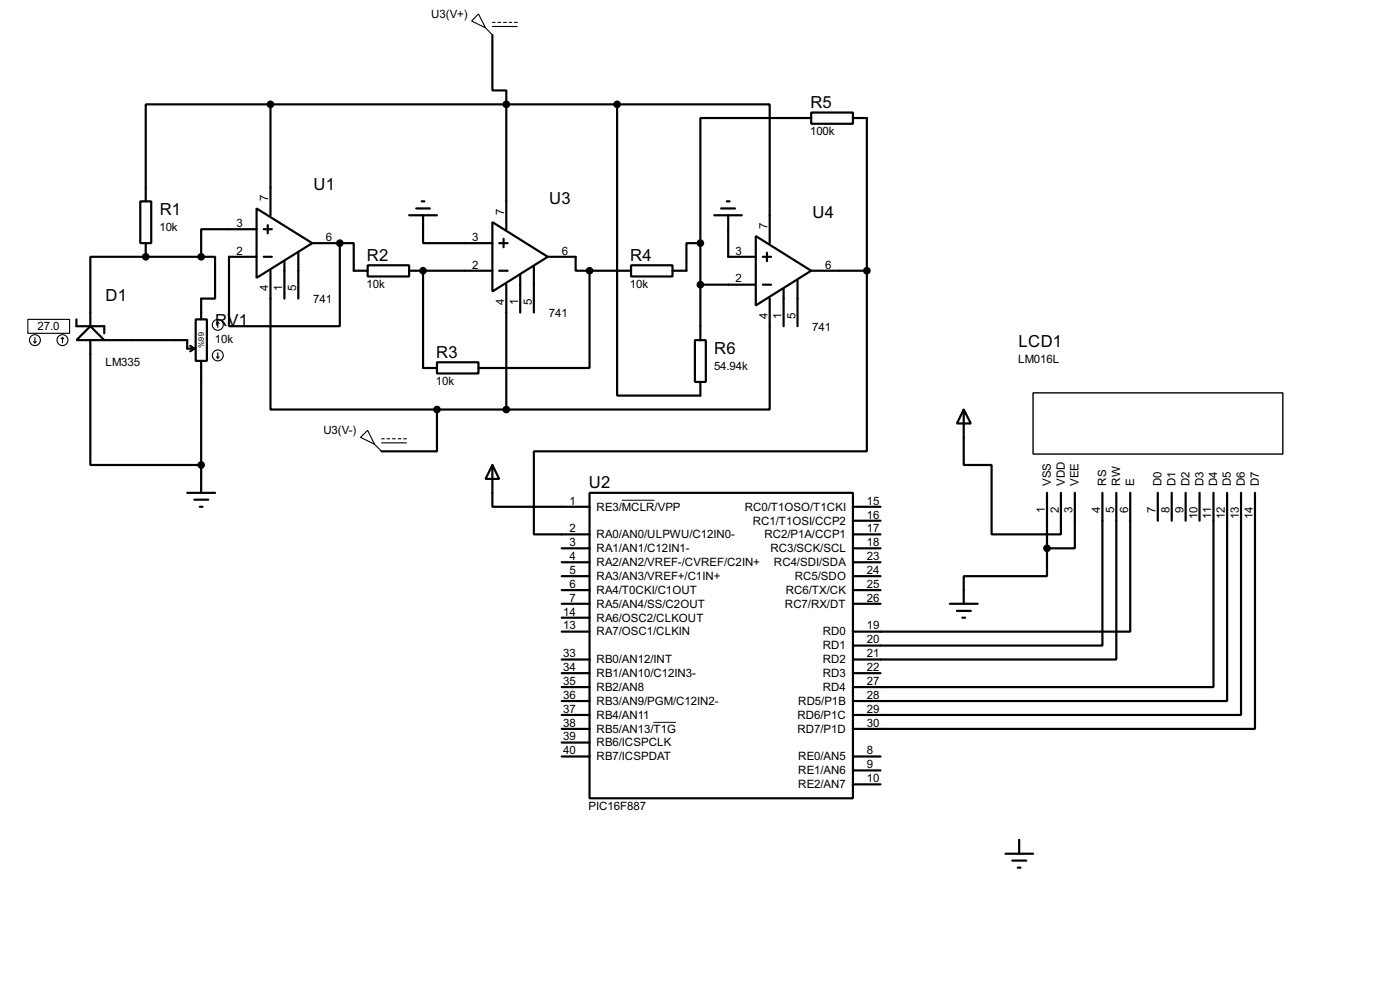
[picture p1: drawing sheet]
<svg xmlns="http://www.w3.org/2000/svg" width="256mm" height="180mm" viewBox="0 0 256 180" stroke-linecap="round" stroke-linejoin="round" font-family="sans-serif">
<g fill="none" stroke="#000" stroke-width=".4">
<path d="M49.6 19.1h-22.9v17.8M49.6 19.1h63.5M49.6 19.1v20.3M90.2 6.4v10.2h2.6v25.4M113.1 19.1h27.9v25.4M113.1 19.1v53.3h15.2v-2.5M25.7 36.9h2v7.6h-2zM47 38.2l10.2 6.3-10.2 6.4zM75 39.4h5.1M76.3 38.2h2.5M77.3 36.9h.5M77.5 39.4v5.1h12.7"/>
<path d="M130.9 39.4h5M132.1 38.2h2.6M133.2 36.9h.5M133.4 39.4v7.6h5.1M148.6 20.6h7.7v2.1h-7.7zM148.6 21.6h-20.3v22.9M156.3 21.6h2.5v28M14 58.5v1.2h5.1v1.3M26.7 47h-10.1v12.7M26.7 47h10.2M26.7 44.5v2.5M35.9 58.5h2v7.6h-2z"/>
<path d="M36.9 47h2.5v7.7h-2.5v3.8M47 42h-10.1v5M48.3 47h1.5M48.3 42h1.5M49.1 41.2v1.5M49.6 49.6v25.4h30.5M52.1 47.8v6.9M54.7 46.3v8.4M57.2 44.5h5.1M62.3 44.5h2.5v5.1h2.6M62.3 44.5v15.2h-20.3v-12.7h5M67.4 48.6h7.6v2h-7.6z"/>
<path d="M75 49.6h15.2M77.5 49.6v17.8h2.6M90.2 40.7l10.2 6.3-10.2 6.4zM91.5 49.6h1.5M91.5 44.5h1.5M92.3 43.7v1.6M92.8 52.1v22.9M95.3 50.3v6.9M97.8 48.8v8.4M100.4 47h5.1v2.6h2.5M108 49.6v17.8h-20.3M108 49.6h7.6"/>
<path d="M115.6 48.6h7.6v2h-7.6zM128.3 44.5h-2.5v5.1h-2.6M128.3 44.5v17.8M128.3 52.1h10.2M138.5 43.2l10.1 6.4-10.1 6.3zM139.8 52.1h1.5M139.8 47h1.5M140.5 46.3v1.5M141 54.7v20.3h-48.2M143.6 52.9v6.8M146.1 51.4v8.3M148.6 49.6h10.2"/>
<path d="M158.8 49.6v33h-61v15.2h10.2M14 62.3l2.6-2.6 2.5 2.6zM16.6 62.3v22.8h20.3M19.1 62.3h15.2v1.5h1.3M34.9 63.3l.7 .5M35.6 63.8l-.7 .5M36.9 66.1v24.1M80.1 66.3h7.6v2.1h-7.6zM80.1 75v7.6h-10.2M80.1 75h12.7M127.3 62.3h2v7.6h-2zM176.6 75l1.3 2.5h-2.6z"/>
<path d="M176.6 75v10.1h5.1v12.7h12.7v-7.6M34.3 90.2h5.1M35.6 91.5h2.6M36.6 92.8h.5M90.2 85.1l1.3 2.6h-2.5zM90.2 85.1v7.7h17.8M108 90.2h48.3v55.9h-48.3zM156.3 92.8h5M156.3 97.8h5M156.3 95.3h5M191.8 90.2v10.2M196.9 90.2v10.2h-5.1"/>
<path d="M202 90.2v28h-45.7M204.5 90.2v30.5h-48.2M207.1 90.2v25.4h-50.8M212.1 90.2v5.1M214.7 90.2v5.1M217.2 90.2v5.1M219.8 90.2v5.1M222.3 90.2v35.6h-66M224.8 90.2v38.1h-68.5M227.4 90.2v40.7h-71.1M229.9 90.2v43.2h-73.6M102.9 100.4h5.1"/>
<path d="M102.9 102.9h5.1M102.9 108h5.1M102.9 110.5h5.1M102.9 115.6h5.1M102.9 113.1h5.1M102.9 105.5h5.1M156.3 100.4h5M156.3 102.9h5M156.3 108h5M156.3 110.5h5M156.3 105.5h5M174 110.5h5.1"/>
<path d="M175.3 111.8h2.6M176.3 113.1h.5M191.8 100.4v5.1h-15.2v5M102.9 120.7h5.1M102.9 123.2h5.1M102.9 125.8h5.1M102.9 128.3h5.1M102.9 130.9h5.1M102.9 133.4h5.1M102.9 138.5h5.1M102.9 135.9h5.1M156.3 123.2h5"/>
<path d="M156.3 138.5h5M156.3 143.6h5M156.3 141h5M184.2 156.3h5.1M185.5 157.5h2.5M186.5 158.8h.5M186.7 153.7v2.6"/>
</g>
<g fill="#000">
<circle cx="26.7" cy="47" r=".2"/>
<circle cx="62.3" cy="44.5" r=".2"/>
<circle cx="77.5" cy="49.6" r=".2"/>
</g>
<path d="M113.9 91.6h6M119.7 132.2h4.2" fill="none" stroke="#000" stroke-width=".18"/>
<g fill="#000" stroke="#000" stroke-width=".4">
<circle cx="49.5" cy="19.1" r=".5"/>
<circle cx="92.7" cy="19.1" r=".5"/>
<circle cx="113" cy="19.1" r=".5"/>
<circle cx="26.7" cy="47" r=".5"/>
<circle cx="36.8" cy="47" r=".5"/>
<circle cx="62.2" cy="44.5" r=".5"/>
<circle cx="77.5" cy="49.6" r=".5"/>
<circle cx="108" cy="49.6" r=".5"/>
<circle cx="128.3" cy="44.5" r=".5"/>
<circle cx="128.3" cy="52.1" r=".5"/>
<circle cx="158.8" cy="49.6" r=".5"/>
<circle cx="80" cy="75" r=".5"/>
<circle cx="92.7" cy="75" r=".5"/>
<circle cx="36.8" cy="85.1" r=".5"/>
<circle cx="191.8" cy="100.4" r=".5"/>
</g>
<path d="M189.3 71.9h45.7v11.2h-45.7z" fill="none" stroke="#000" stroke-width=".25"/>
<g fill="none" stroke="#000" stroke-width=".2">
<path d="M87.7 2.6l1.3 2.5-2.6-1.2zM89 5.1l1.2 1.3M90.2 4.1h.5M90.2 4.9h4.6M91.2 4.1h.5M92.3 4.1h.5M93.3 4.1h.5M94.3 4.1h.5M5.1 58.5h7.7v2.5h-7.7zM39.9 59v1M39.9 59l.3 .2M39.9 59l-.2 .2"/>
<path d="M6.2 62.5l.2 .3M6.4 61.8v1M6.7 62.5l-.3 .3M11.5 61.8l-.3 .2M11.5 61.8l.2 .2M11.5 61.8v1M39.7 65.3l.2 .3M39.9 64.6v1M40.2 65.3l-.3 .3M66.1 80.1l1.3-1.3 1.2 2.5zM68.6 81.3l1.3 1.3M69.9 80.3h.5"/>
<path d="M69.9 81.1h4.6M70.9 80.3h.5M71.9 80.3h.5M73 80.3h.5M74 80.3h.5"/>
<circle cx="39.9" cy="59.5" r="1"/>
<circle cx="6.4" cy="62.3" r="1"/>
<circle cx="11.4" cy="62.3" r="1"/>
<circle cx="39.9" cy="65.1" r="1"/>
</g>
<g font-size="3.4">
<text x="148.5" y="19.8">R5</text>
<text x="57.5" y="34.8">U1</text>
<text x="29.3" y="39.4">R1</text>
<text x="100.6" y="37.4">U3</text>
<text x="148.9" y="39.9">U4</text>
<text x="67.2" y="47.8">R2</text>
<text x="115.5" y="47.8">R4</text>
<text x="19.4" y="55.1">D1</text>
<text x="39.4" y="59.8">RV1</text>
<text x="79.9" y="65.5">R3</text>
<text x="130.9" y="64.8">R6</text>
<text x="186.6" y="63.5">LCD1</text>
<text x="107.9" y="89.4">U2</text>
</g>
<g font-size="2.4">
<text x="79" y="3.2">U3(V+)</text>
<text x="148.4" y="24.7">100k</text>
<text x="43.4" y="41.6">3</text>
<text x="49.2" y="36.9" transform="rotate(-90 49.2 36.9)">7</text>
<text x="92.4" y="39.4" transform="rotate(-90 92.4 39.4)">7</text>
<text x="140.6" y="42" transform="rotate(-90 140.6 42)">7</text>
<text x="29.2" y="42.3">10k</text>
<text x="43.4" y="46.6">2</text>
<text x="59.7" y="44.1">6</text>
<text x="86.5" y="44.1">3</text>
<text x="102.9" y="46.6">6</text>
<text x="134.8" y="46.6">3</text>
<text x="49.2" y="53.3" transform="rotate(-90 49.2 53.3)">4</text>
<text x="51.7" y="53.3" transform="rotate(-90 51.7 53.3)">1</text>
<text x="54.2" y="53.3" transform="rotate(-90 54.2 53.3)">5</text>
<text x="67.2" y="52.7">10k</text>
<text x="86.5" y="49.2">2</text>
<text x="115.4" y="52.7">10k</text>
<text x="134.8" y="51.7">2</text>
<text x="151.2" y="49.2">6</text>
<text x="57.4" y="55.4">741</text>
<text x="92.4" y="55.8" transform="rotate(-90 92.4 55.8)">4</text>
<text x="94.9" y="55.8" transform="rotate(-90 94.9 55.8)">1</text>
<text x="97.4" y="55.8" transform="rotate(-90 97.4 55.8)">5</text>
<text x="100.6" y="58">741</text>
<text x="140.6" y="58.3" transform="rotate(-90 140.6 58.3)">4</text>
<text x="143.2" y="58.4" transform="rotate(-90 143.2 58.4)">1</text>
<text x="145.7" y="58.4" transform="rotate(-90 145.7 58.4)">5</text>
<text x="6.9" y="60.4">27.0</text>
<text x="39.4" y="62.7">10k</text>
<text x="148.8" y="60.6">741</text>
<text x="19.3" y="66.9">LM335</text>
<text x="79.9" y="70.5">10k</text>
<text x="130.8" y="67.7">54.94k</text>
<text x="186.5" y="66.5">LM016L</text>
<text x="59.2" y="79.5">U3(V-)</text>
<text x="192.5" y="88.9" transform="rotate(-90 192.5 88.9)">VSS</text>
<text x="195.1" y="88.9" transform="rotate(-90 195.1 88.9)">VDD</text>
<text x="197.6" y="88.9" transform="rotate(-90 197.6 88.9)">VEE</text>
<text x="202.7" y="88.9" transform="rotate(-90 202.7 88.9)">RS</text>
<text x="205.2" y="88.9" transform="rotate(-90 205.2 88.9)">RW</text>
<text x="207.8" y="88.9" transform="rotate(-90 207.8 88.9)">E</text>
<text x="212.8" y="88.9" transform="rotate(-90 212.8 88.9)">D0</text>
<text x="215.4" y="88.9" transform="rotate(-90 215.4 88.9)">D1</text>
<text x="217.9" y="88.9" transform="rotate(-90 217.9 88.9)">D2</text>
<text x="220.5" y="88.9" transform="rotate(-90 220.5 88.9)">D3</text>
<text x="223" y="88.9" transform="rotate(-90 223 88.9)">D4</text>
<text x="225.5" y="88.9" transform="rotate(-90 225.5 88.9)">D5</text>
<text x="228.1" y="88.9" transform="rotate(-90 228.1 88.9)">D6</text>
<text x="230.6" y="88.9" transform="rotate(-90 230.6 88.9)">D7</text>
<text x="104.3" y="92.4">1</text>
<text x="109.3" y="93.5">RE3/MCLR/VPP</text>
<text x="136.4" y="93.5">RC0/T1OSO/T1CKI</text>
<text x="158.8" y="94.9">16</text>
<text x="158.8" y="92.4">15</text>
<text x="191.4" y="93.9" transform="rotate(-90 191.4 93.9)">1</text>
<text x="194" y="93.9" transform="rotate(-90 194 93.9)">2</text>
<text x="196.5" y="93.9" transform="rotate(-90 196.5 93.9)">3</text>
<text x="201.6" y="93.9" transform="rotate(-90 201.6 93.9)">4</text>
<text x="204.1" y="93.9" transform="rotate(-90 204.1 93.9)">5</text>
<text x="206.7" y="93.9" transform="rotate(-90 206.7 93.9)">6</text>
<text x="211.7" y="93.9" transform="rotate(-90 211.7 93.9)">7</text>
<text x="214.3" y="93.9" transform="rotate(-90 214.3 93.9)">8</text>
<text x="216.8" y="93.9" transform="rotate(-90 216.8 93.9)">9</text>
<text x="219.4" y="95.1" transform="rotate(-90 219.4 95.1)">10</text>
<text x="221.9" y="94.9" transform="rotate(-90 221.9 94.9)">11</text>
<text x="224.4" y="95" transform="rotate(-90 224.4 95)">12</text>
<text x="227" y="95" transform="rotate(-90 227 95)">13</text>
<text x="229.5" y="95.1" transform="rotate(-90 229.5 95.1)">14</text>
<text x="104.3" y="100">3</text>
<text x="104.3" y="97.4">2</text>
<text x="109.3" y="101.1">RA1/AN1/C12IN1-</text>
<text x="109.3" y="98.5">RA0/AN0/ULPWU/C12IN0-</text>
<text x="137.9" y="96">RC1/T1OSI/CCP2</text>
<text x="140" y="98.5">RC2/P1A/CCP1</text>
<text x="141.1" y="101.1">RC3/SCK/SCL</text>
<text x="158.8" y="100">18</text>
<text x="158.8" y="97.4">17</text>
<text x="104.3" y="102.5">4</text>
<text x="104.3" y="107.6">6</text>
<text x="104.3" y="105.1">5</text>
<text x="109.3" y="103.6">RA2/AN2/VREF-/CVREF/C2IN+</text>
<text x="109.3" y="106.2">RA3/AN3/VREF+/C1IN+</text>
<text x="141.8" y="103.6">RC4/SDI/SDA</text>
<text x="145.6" y="106.2">RC5/SDO</text>
<text x="158.8" y="102.5">23</text>
<text x="158.8" y="105.1">24</text>
<text x="158.8" y="107.6">25</text>
<text x="103.2" y="112.7">14</text>
<text x="104.3" y="110.1">7</text>
<text x="109.3" y="108.7">RA4/T0CKI/C1OUT</text>
<text x="109.3" y="111.2">RA5/AN4/SS/C2OUT</text>
<text x="109.3" y="113.8">RA6/OSC2/CLKOUT</text>
<text x="143.8" y="111.2">RC7/RX/DT</text>
<text x="143.9" y="108.7">RC6/TX/CK</text>
<text x="158.8" y="110.1">26</text>
<text x="103.2" y="115.2">13</text>
<text x="109.3" y="116.3">RA7/OSC1/CLKIN</text>
<text x="150.7" y="118.9">RD1</text>
<text x="150.7" y="116.3">RD0</text>
<text x="158.8" y="117.8">20</text>
<text x="158.8" y="115.2">19</text>
<text x="103.2" y="120.3">33</text>
<text x="103.2" y="122.8">34</text>
<text x="103.2" y="125.4">35</text>
<text x="109.3" y="121.4">RB0/AN12/INT</text>
<text x="109.3" y="123.9">RB1/AN10/C12IN3-</text>
<text x="150.7" y="123.9">RD3</text>
<text x="150.7" y="121.4">RD2</text>
<text x="158.8" y="122.8">22</text>
<text x="158.8" y="120.3">21</text>
<text x="158.8" y="125.4">27</text>
<text x="103.2" y="130.5">37</text>
<text x="103.2" y="127.9">36</text>
<text x="109.3" y="126.5">RB2/AN8</text>
<text x="109.3" y="131.6">RB4/AN11</text>
<text x="109.3" y="129">RB3/AN9/PGM/C12IN2-</text>
<text x="146.1" y="131.6">RD6/P1C</text>
<text x="146.2" y="129">RD5/P1B</text>
<text x="150.7" y="126.5">RD4</text>
<text x="158.8" y="127.9">28</text>
<text x="158.8" y="130.5">29</text>
<text x="103.2" y="135.5">39</text>
<text x="103.2" y="133">38</text>
<text x="109.3" y="136.6">RB6/ICSPCLK</text>
<text x="109.3" y="134.1">RB5/AN13/T1G</text>
<text x="146.1" y="134.1">RD7/P1D</text>
<text x="158.8" y="133">30</text>
<text x="103.2" y="138.1">40</text>
<text x="109.3" y="139.2">RB7/ICSPDAT</text>
<text x="146.2" y="141.7">RE1/AN6</text>
<text x="146.2" y="139.2">RE0/AN5</text>
<text x="158.8" y="143.2">10</text>
<text x="158.8" y="140.6">9</text>
<text x="158.8" y="138.1">8</text>
<text x="107.8" y="148.2">PIC16F887</text>
<text x="146.2" y="144.3">RE2/AN7</text>
</g>
<text font-size="1.6" x="36.3" y="60.9" transform="rotate(90 36.3 60.9)">66%</text>
</svg>
